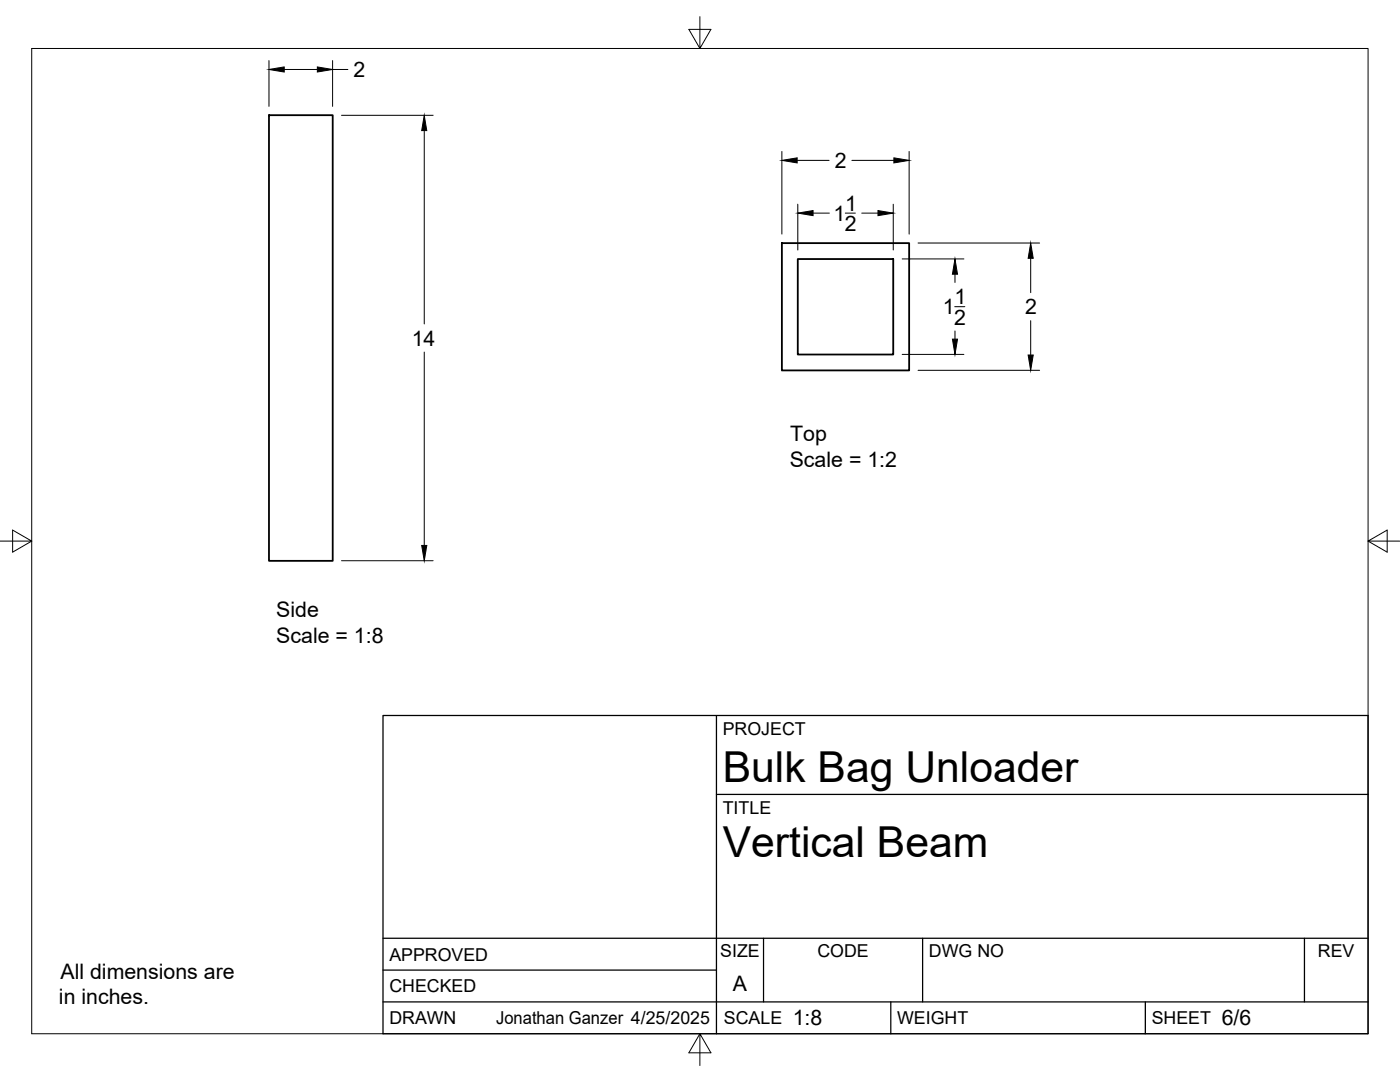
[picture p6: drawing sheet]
<svg xmlns="http://www.w3.org/2000/svg" width="279mm" height="216mm" viewBox="0 0 279 216" stroke-linecap="round" stroke-linejoin="round" font-family="sans-serif">
<!-- layer: Visible -->
<path d="M53.7 23h12.7v88.9h-12.7zM156 48.5h25.4v25.4h-25.4zM159.2 51.7h19.1v19h-19.1z" fill="none" stroke="#000" stroke-width=".36"/>
<!-- layer: Border -->
<path d="M6.3 9.7h266.7v196.6h-266.7zM139.7 3.3v6.4l2.2-3.8h-4.4l2.2 3.8M0 108h6.3l-3.8-2.2v4.4l3.8-2.2M273 108l3.8 2.2v-4.4l-3.8 2.2h6.4M139.7 206.3l-2.2 3.8h4.4l-2.2-3.8v6.3" fill="none" stroke="#000" stroke-width=".2"/>
<!-- layer: Titleblock -->
<path d="M76.4 142.8h196.6v63.5h-196.6zM143 158.5h130M143 142.8v63.5M76.4 199.9h196.6M76.4 193.6h66.6M76.4 187.2h196.6M152.4 187.2v12.7M177.8 199.9v6.4M184.1 187.2v12.7M228.6 199.9v6.4M260.3 187.2v12.7" fill="none" stroke="#000" stroke-width=".25"/>
<!-- layer: FD_Dimensions -->
<g fill="none" stroke="#000" stroke-width=".2">
<path d="M53.7 12.1v9.1M56.7 13.9h6.6M66.4 12.1v9.1M66.4 13.9h3M68.2 23h18.2M84.7 26.1v38.5M156 30.2v16.5M159.1 32h6.4M170 32h8.4M181.4 30.2v16.5M159.2 40.7v9.2M162.3 42.5h3.2"/>
<path d="M168.7 42.5h2M172 42.5h3.2M178.3 40.7v9.2M180 51.7h12.4M183.2 48.5h24.3M190.6 54.7v1.7M205.7 51.5v6.9M84.7 70.3v38.5M180 70.7h12.4M183.2 73.9h24.3M190.5 61.2h2.1M190.6 66v1.7"/>
<path d="M205.7 64v6.8M68.2 111.9h18.2"/>
</g>
<path d="M53.7 13.9l3-.5v1zM63.3 13.4l3.1 .5-3.1 .5zM84.7 23l.5 3.1h-1zM156 32l3.1-.5v1zM178.4 31.5l3 .5-3 .5zM159.2 42.5l3.1-.5v1zM175.2 42l3.1 .5-3.1 .5zM190.6 51.7l.5 3h-1zM205.7 48.5l.5 3h-1zM190.1 67.7h1l-.5 3zM205.2 70.8h1l-.5 3.1zM84.2 108.8h1l-.5 3.1z" fill="#000" stroke="#000" stroke-width=".2"/>
<g font-size="8.5">
<text x="144.3" y="156">Bulk Bag Unloader</text>
<text x="144.3" y="171">Vertical Beam</text>
</g>
<g font-size="4.3">
<text x="70.6" y="15.4">2</text>
<text x="166.6" y="33.5">2</text>
<text x="166.3" y="44">1</text>
<text x="168.6" y="46.1">2</text>
<text x="168.7" y="42">1</text>
<text x="188.2" y="62.7">1</text>
<text x="190.4" y="64.8">2</text>
<text x="190.5" y="60.7">1</text>
<text x="204.6" y="62.7">2</text>
<text x="82.2" y="69">14</text>
<text x="157.7" y="87.9">Top</text>
<text x="157.6" y="93.1">Scale = 1:2</text>
<text x="55.1" y="123.2">Side</text>
<text x="55.1" y="128.3">Scale = 1:8</text>
<text x="12.1" y="195.3">All dimensions are</text>
<text x="146.3" y="197.7">A</text>
<text x="11.8" y="200.4">in inches.</text>
<text x="158.2" y="204.6">1:8</text>
<text x="243.8" y="204.6">6/6</text>
</g>
<g font-size="3.5">
<text x="144.3" y="146.6">PROJECT</text>
<text x="144.3" y="162.3">TITLE</text>
<text x="77.7" y="191.7">APPROVED</text>
<text x="143.7" y="191">SIZE</text>
<text x="163.1" y="191">CODE</text>
<text x="185.4" y="191">DWG NO</text>
<text x="263" y="191">REV</text>
<text x="77.7" y="198">CHECKED</text>
<text x="77.7" y="204.4">DRAWN</text>
<text x="99" y="204.4">Jonathan Ganzer 4/25/2025</text>
<text x="144.5" y="204.4">SCALE</text>
<text x="179" y="204.4">WEIGHT</text>
<text x="229.8" y="204.4">SHEET</text>
</g>
</svg>
